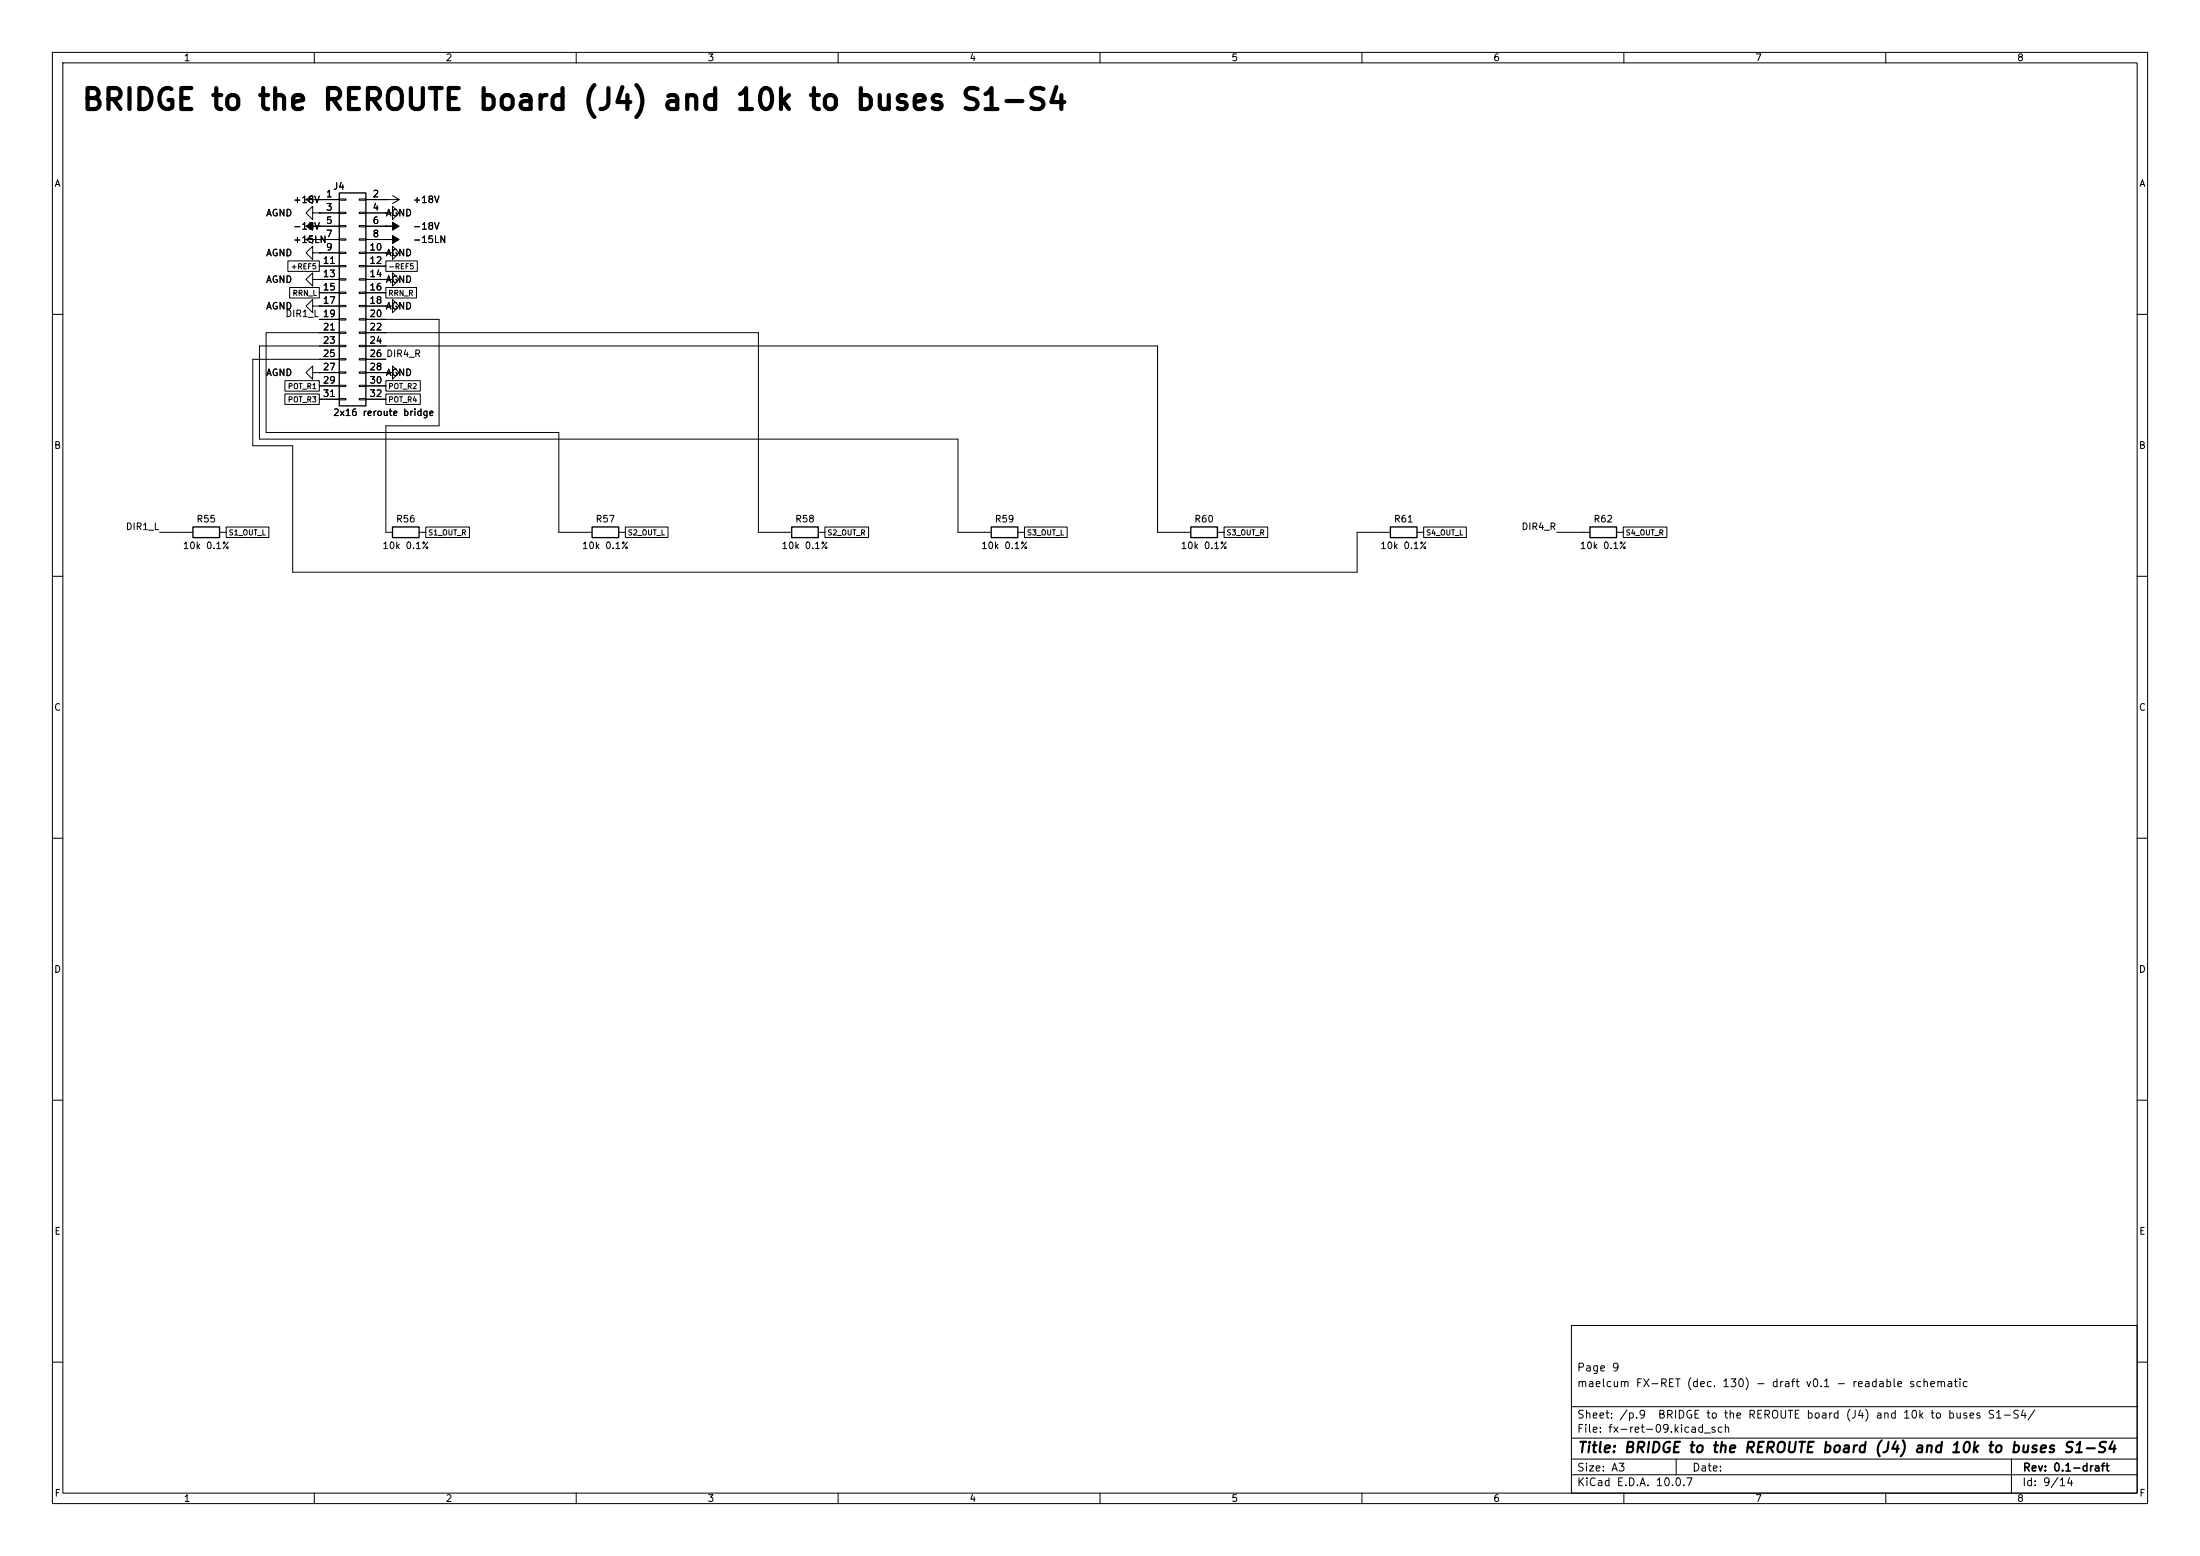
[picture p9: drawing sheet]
(kicad_sch
 (version 20260101)
 (generator "eeschema")
 (generator_version "10.0")
 (paper "A3")
 (title_block
  (title "BRIDGE to the REROUTE board (J4) and 10k to buses S1-S4")
  (rev "0.1-draft")
  (comment 1 "maelcum FX-RET (dec. 130) - draft v0.1 - readable schematic")
  (comment 2 "Page 9"))
 (lib_symbols
  (symbol
   "Connector_Generic:Conn_02x16_Odd_Even"
   (pin_names
    (offset 1.016) (hide yes)) (exclude_from_sim no) (in_bom yes) (on_board yes)
   (in_pos_files yes)
   (duplicate_pin_numbers_are_jumpers no)
   (property
    "Reference"
    "J" (at 1.27 20.32 0) (show_name no) (do_not_autoplace no) (effects (font (size 1.27 1.27))))
   (property
    "Value"
    "Conn_02x16_Odd_Even" (at 1.27 -22.86 0) (show_name no) (do_not_autoplace no) (effects (font (size 1.27 1.27))))
   (property
    "Footprint"
    "" (at 0 0 0) (show_name no) (do_not_autoplace no) (hide yes) (effects (font (size 1.27 1.27))))
   (property
    "Datasheet"
    "" (at 0 0 0) (show_name no) (do_not_autoplace no) (hide yes) (effects (font (size 1.27 1.27))))
   (property
    "Description"
    "Generic connector, double row, 02x16, odd/even pin numbering scheme (row 1 odd numbers, row 2 even numbers), script generated (kicad-library-utils/schlib/autogen/connector/)" (at 0 0 0) (show_name no) (do_not_autoplace no) (hide yes) (effects (font (size 1.27 1.27))))
   (property
    "ki_keywords"
    "connector" (at 0 0 0) (show_name no) (do_not_autoplace no) (hide yes) (effects (font (size 1.27 1.27))))
   (property
    "ki_fp_filters"
    "Connector*:*_2x??_*" (at 0 0 0) (show_name no) (do_not_autoplace no) (hide yes) (effects (font (size 1.27 1.27))))
   (symbol
    "Conn_02x16_Odd_Even_1_1"
    (rectangle (start -1.27 19.05) (end 3.81 -21.59) (stroke (width 0.254) (type default)) (fill (type background)))
    (rectangle (start -1.27 17.907) (end 0 17.653) (stroke (width 0.1524) (type default)) (fill (type none)))
    (rectangle (start -1.27 15.367) (end 0 15.113) (stroke (width 0.1524) (type default)) (fill (type none)))
    (rectangle (start -1.27 12.827) (end 0 12.573) (stroke (width 0.1524) (type default)) (fill (type none)))
    (rectangle (start -1.27 10.287) (end 0 10.033) (stroke (width 0.1524) (type default)) (fill (type none)))
    (rectangle (start -1.27 7.747) (end 0 7.493) (stroke (width 0.1524) (type default)) (fill (type none)))
    (rectangle (start -1.27 5.207) (end 0 4.953) (stroke (width 0.1524) (type default)) (fill (type none)))
    (rectangle (start -1.27 2.667) (end 0 2.413) (stroke (width 0.1524) (type default)) (fill (type none)))
    (rectangle (start -1.27 0.127) (end 0 -0.127) (stroke (width 0.1524) (type default)) (fill (type none)))
    (rectangle (start -1.27 -2.413) (end 0 -2.667) (stroke (width 0.1524) (type default)) (fill (type none)))
    (rectangle (start -1.27 -4.953) (end 0 -5.207) (stroke (width 0.1524) (type default)) (fill (type none)))
    (rectangle (start -1.27 -7.493) (end 0 -7.747) (stroke (width 0.1524) (type default)) (fill (type none)))
    (rectangle (start -1.27 -10.033) (end 0 -10.287) (stroke (width 0.1524) (type default)) (fill (type none)))
    (rectangle (start -1.27 -12.573) (end 0 -12.827) (stroke (width 0.1524) (type default)) (fill (type none)))
    (rectangle (start -1.27 -15.113) (end 0 -15.367) (stroke (width 0.1524) (type default)) (fill (type none)))
    (rectangle (start -1.27 -17.653) (end 0 -17.907) (stroke (width 0.1524) (type default)) (fill (type none)))
    (rectangle (start -1.27 -20.193) (end 0 -20.447) (stroke (width 0.1524) (type default)) (fill (type none)))
    (rectangle (start 3.81 17.907) (end 2.54 17.653) (stroke (width 0.1524) (type default)) (fill (type none)))
    (rectangle (start 3.81 15.367) (end 2.54 15.113) (stroke (width 0.1524) (type default)) (fill (type none)))
    (rectangle (start 3.81 12.827) (end 2.54 12.573) (stroke (width 0.1524) (type default)) (fill (type none)))
    (rectangle (start 3.81 10.287) (end 2.54 10.033) (stroke (width 0.1524) (type default)) (fill (type none)))
    (rectangle (start 3.81 7.747) (end 2.54 7.493) (stroke (width 0.1524) (type default)) (fill (type none)))
    (rectangle (start 3.81 5.207) (end 2.54 4.953) (stroke (width 0.1524) (type default)) (fill (type none)))
    (rectangle (start 3.81 2.667) (end 2.54 2.413) (stroke (width 0.1524) (type default)) (fill (type none)))
    (rectangle (start 3.81 0.127) (end 2.54 -0.127) (stroke (width 0.1524) (type default)) (fill (type none)))
    (rectangle (start 3.81 -2.413) (end 2.54 -2.667) (stroke (width 0.1524) (type default)) (fill (type none)))
    (rectangle (start 3.81 -4.953) (end 2.54 -5.207) (stroke (width 0.1524) (type default)) (fill (type none)))
    (rectangle (start 3.81 -7.493) (end 2.54 -7.747) (stroke (width 0.1524) (type default)) (fill (type none)))
    (rectangle (start 3.81 -10.033) (end 2.54 -10.287) (stroke (width 0.1524) (type default)) (fill (type none)))
    (rectangle (start 3.81 -12.573) (end 2.54 -12.827) (stroke (width 0.1524) (type default)) (fill (type none)))
    (rectangle (start 3.81 -15.113) (end 2.54 -15.367) (stroke (width 0.1524) (type default)) (fill (type none)))
    (rectangle (start 3.81 -17.653) (end 2.54 -17.907) (stroke (width 0.1524) (type default)) (fill (type none)))
    (rectangle (start 3.81 -20.193) (end 2.54 -20.447) (stroke (width 0.1524) (type default)) (fill (type none)))
    (pin
    passive
    line (at -5.08 17.78 0) (length 3.81) (name
    "Pin_1" (effects (font (size 1.27 1.27)))) (number
    "1" (effects (font (size 1.27 1.27)))))
    (pin
    passive
    line (at 7.62 17.78 180) (length 3.81) (name
    "Pin_2" (effects (font (size 1.27 1.27)))) (number
    "2" (effects (font (size 1.27 1.27)))))
    (pin
    passive
    line (at -5.08 15.24 0) (length 3.81) (name
    "Pin_3" (effects (font (size 1.27 1.27)))) (number
    "3" (effects (font (size 1.27 1.27)))))
    (pin
    passive
    line (at 7.62 15.24 180) (length 3.81) (name
    "Pin_4" (effects (font (size 1.27 1.27)))) (number
    "4" (effects (font (size 1.27 1.27)))))
    (pin
    passive
    line (at -5.08 12.7 0) (length 3.81) (name
    "Pin_5" (effects (font (size 1.27 1.27)))) (number
    "5" (effects (font (size 1.27 1.27)))))
    (pin
    passive
    line (at 7.62 12.7 180) (length 3.81) (name
    "Pin_6" (effects (font (size 1.27 1.27)))) (number
    "6" (effects (font (size 1.27 1.27)))))
    (pin
    passive
    line (at -5.08 10.16 0) (length 3.81) (name
    "Pin_7" (effects (font (size 1.27 1.27)))) (number
    "7" (effects (font (size 1.27 1.27)))))
    (pin
    passive
    line (at 7.62 10.16 180) (length 3.81) (name
    "Pin_8" (effects (font (size 1.27 1.27)))) (number
    "8" (effects (font (size 1.27 1.27)))))
    (pin
    passive
    line (at -5.08 7.62 0) (length 3.81) (name
    "Pin_9" (effects (font (size 1.27 1.27)))) (number
    "9" (effects (font (size 1.27 1.27)))))
    (pin
    passive
    line (at 7.62 7.62 180) (length 3.81) (name
    "Pin_10" (effects (font (size 1.27 1.27)))) (number
    "10" (effects (font (size 1.27 1.27)))))
    (pin
    passive
    line (at -5.08 5.08 0) (length 3.81) (name
    "Pin_11" (effects (font (size 1.27 1.27)))) (number
    "11" (effects (font (size 1.27 1.27)))))
    (pin
    passive
    line (at 7.62 5.08 180) (length 3.81) (name
    "Pin_12" (effects (font (size 1.27 1.27)))) (number
    "12" (effects (font (size 1.27 1.27)))))
    (pin
    passive
    line (at -5.08 2.54 0) (length 3.81) (name
    "Pin_13" (effects (font (size 1.27 1.27)))) (number
    "13" (effects (font (size 1.27 1.27)))))
    (pin
    passive
    line (at 7.62 2.54 180) (length 3.81) (name
    "Pin_14" (effects (font (size 1.27 1.27)))) (number
    "14" (effects (font (size 1.27 1.27)))))
    (pin
    passive
    line (at -5.08 0 0) (length 3.81) (name
    "Pin_15" (effects (font (size 1.27 1.27)))) (number
    "15" (effects (font (size 1.27 1.27)))))
    (pin
    passive
    line (at 7.62 0 180) (length 3.81) (name
    "Pin_16" (effects (font (size 1.27 1.27)))) (number
    "16" (effects (font (size 1.27 1.27)))))
    (pin
    passive
    line (at -5.08 -2.54 0) (length 3.81) (name
    "Pin_17" (effects (font (size 1.27 1.27)))) (number
    "17" (effects (font (size 1.27 1.27)))))
    (pin
    passive
    line (at 7.62 -2.54 180) (length 3.81) (name
    "Pin_18" (effects (font (size 1.27 1.27)))) (number
    "18" (effects (font (size 1.27 1.27)))))
    (pin
    passive
    line (at -5.08 -5.08 0) (length 3.81) (name
    "Pin_19" (effects (font (size 1.27 1.27)))) (number
    "19" (effects (font (size 1.27 1.27)))))
    (pin
    passive
    line (at 7.62 -5.08 180) (length 3.81) (name
    "Pin_20" (effects (font (size 1.27 1.27)))) (number
    "20" (effects (font (size 1.27 1.27)))))
    (pin
    passive
    line (at -5.08 -7.62 0) (length 3.81) (name
    "Pin_21" (effects (font (size 1.27 1.27)))) (number
    "21" (effects (font (size 1.27 1.27)))))
    (pin
    passive
    line (at 7.62 -7.62 180) (length 3.81) (name
    "Pin_22" (effects (font (size 1.27 1.27)))) (number
    "22" (effects (font (size 1.27 1.27)))))
    (pin
    passive
    line (at -5.08 -10.16 0) (length 3.81) (name
    "Pin_23" (effects (font (size 1.27 1.27)))) (number
    "23" (effects (font (size 1.27 1.27)))))
    (pin
    passive
    line (at 7.62 -10.16 180) (length 3.81) (name
    "Pin_24" (effects (font (size 1.27 1.27)))) (number
    "24" (effects (font (size 1.27 1.27)))))
    (pin
    passive
    line (at -5.08 -12.7 0) (length 3.81) (name
    "Pin_25" (effects (font (size 1.27 1.27)))) (number
    "25" (effects (font (size 1.27 1.27)))))
    (pin
    passive
    line (at 7.62 -12.7 180) (length 3.81) (name
    "Pin_26" (effects (font (size 1.27 1.27)))) (number
    "26" (effects (font (size 1.27 1.27)))))
    (pin
    passive
    line (at -5.08 -15.24 0) (length 3.81) (name
    "Pin_27" (effects (font (size 1.27 1.27)))) (number
    "27" (effects (font (size 1.27 1.27)))))
    (pin
    passive
    line (at 7.62 -15.24 180) (length 3.81) (name
    "Pin_28" (effects (font (size 1.27 1.27)))) (number
    "28" (effects (font (size 1.27 1.27)))))
    (pin
    passive
    line (at -5.08 -17.78 0) (length 3.81) (name
    "Pin_29" (effects (font (size 1.27 1.27)))) (number
    "29" (effects (font (size 1.27 1.27)))))
    (pin
    passive
    line (at 7.62 -17.78 180) (length 3.81) (name
    "Pin_30" (effects (font (size 1.27 1.27)))) (number
    "30" (effects (font (size 1.27 1.27)))))
    (pin
    passive
    line (at -5.08 -20.32 0) (length 3.81) (name
    "Pin_31" (effects (font (size 1.27 1.27)))) (number
    "31" (effects (font (size 1.27 1.27)))))
    (pin
    passive
    line (at 7.62 -20.32 180) (length 3.81) (name
    "Pin_32" (effects (font (size 1.27 1.27)))) (number
    "32" (effects (font (size 1.27 1.27))))))
   (embedded_fonts no))
  (symbol
   "power:+15V"
   (power global)
   (pin_numbers (hide yes))
   (pin_names
    (offset 0) (hide yes)) (exclude_from_sim no) (in_bom yes) (on_board yes)
   (in_pos_files yes)
   (duplicate_pin_numbers_are_jumpers no)
   (property
    "Reference"
    "#PWR" (at 0 -3.81 0) (show_name no) (do_not_autoplace no) (hide yes) (effects (font (size 1.27 1.27))))
   (property
    "Value"
    "+15V" (at 0 3.556 0) (show_name no) (do_not_autoplace no) (effects (font (size 1.27 1.27))))
   (property
    "Footprint"
    "" (at 0 0 0) (show_name no) (do_not_autoplace no) (hide yes) (effects (font (size 1.27 1.27))))
   (property
    "Datasheet"
    "" (at 0 0 0) (show_name no) (do_not_autoplace no) (hide yes) (effects (font (size 1.27 1.27))))
   (property
    "Description"
    "Power symbol creates a global label with name \"+15V\"" (at 0 0 0) (show_name no) (do_not_autoplace no) (hide yes) (effects (font (size 1.27 1.27))))
   (property
    "ki_keywords"
    "global power" (at 0 0 0) (show_name no) (do_not_autoplace no) (hide yes) (effects (font (size 1.27 1.27))))
   (symbol
    "+15V_0_1"
    (polyline (pts (xy -0.762 1.27) (xy 0 2.54)) (stroke (width 0) (type default)) (fill (type none)))
    (polyline (pts (xy 0 2.54) (xy 0.762 1.27)) (stroke (width 0) (type default)) (fill (type none)))
    (polyline (pts (xy 0 0) (xy 0 2.54)) (stroke (width 0) (type default)) (fill (type none))))
   (symbol
    "+15V_1_1"
    (pin
    power_in
    line (at 0 0 90) (length 0) (name
    "" (effects (font (size 1.27 1.27)))) (number
    "1" (effects (font (size 1.27 1.27))))))
   (embedded_fonts no))
  (symbol
   "power:GND"
   (power global)
   (pin_numbers (hide yes))
   (pin_names
    (offset 0) (hide yes)) (exclude_from_sim no) (in_bom yes) (on_board yes)
   (in_pos_files yes)
   (duplicate_pin_numbers_are_jumpers no)
   (property
    "Reference"
    "#PWR" (at 0 -6.35 0) (show_name no) (do_not_autoplace no) (hide yes) (effects (font (size 1.27 1.27))))
   (property
    "Value"
    "GND" (at 0 -3.81 0) (show_name no) (do_not_autoplace no) (effects (font (size 1.27 1.27))))
   (property
    "Footprint"
    "" (at 0 0 0) (show_name no) (do_not_autoplace no) (hide yes) (effects (font (size 1.27 1.27))))
   (property
    "Datasheet"
    "" (at 0 0 0) (show_name no) (do_not_autoplace no) (hide yes) (effects (font (size 1.27 1.27))))
   (property
    "Description"
    "Power symbol creates a global label with name \"GND\" , ground" (at 0 0 0) (show_name no) (do_not_autoplace no) (hide yes) (effects (font (size 1.27 1.27))))
   (property
    "ki_keywords"
    "global power" (at 0 0 0) (show_name no) (do_not_autoplace no) (hide yes) (effects (font (size 1.27 1.27))))
   (symbol
    "GND_0_1"
    (polyline (pts (xy 0 0) (xy 0 -1.27) (xy 1.27 -1.27) (xy 0 -2.54) (xy -1.27 -1.27) (xy 0 -1.27)) (stroke (width 0) (type default)) (fill (type none))))
   (symbol
    "GND_1_1"
    (pin
    power_in
    line (at 0 0 270) (length 0) (name
    "" (effects (font (size 1.27 1.27)))) (number
    "1" (effects (font (size 1.27 1.27))))))
   (embedded_fonts no))
  (symbol
   "power:-15V"
   (power global)
   (pin_numbers (hide yes))
   (pin_names
    (offset 0) (hide yes)) (exclude_from_sim no) (in_bom yes) (on_board yes)
   (in_pos_files yes)
   (duplicate_pin_numbers_are_jumpers no)
   (property
    "Reference"
    "#PWR" (at 0 -3.81 0) (show_name no) (do_not_autoplace no) (hide yes) (effects (font (size 1.27 1.27))))
   (property
    "Value"
    "-15V" (at 0 3.556 0) (show_name no) (do_not_autoplace no) (effects (font (size 1.27 1.27))))
   (property
    "Footprint"
    "" (at 0 0 0) (show_name no) (do_not_autoplace no) (hide yes) (effects (font (size 1.27 1.27))))
   (property
    "Datasheet"
    "" (at 0 0 0) (show_name no) (do_not_autoplace no) (hide yes) (effects (font (size 1.27 1.27))))
   (property
    "Description"
    "Power symbol creates a global label with name \"-15V\"" (at 0 0 0) (show_name no) (do_not_autoplace no) (hide yes) (effects (font (size 1.27 1.27))))
   (property
    "ki_keywords"
    "global power" (at 0 0 0) (show_name no) (do_not_autoplace no) (hide yes) (effects (font (size 1.27 1.27))))
   (symbol
    "-15V_0_0"
    (pin
    power_in
    line (at 0 0 90) (length 0) (name
    "" (effects (font (size 1.27 1.27)))) (number
    "1" (effects (font (size 1.27 1.27))))))
   (symbol
    "-15V_0_1"
    (polyline (pts (xy 0 0) (xy 0 1.27) (xy 0.762 1.27) (xy 0 2.54) (xy -0.762 1.27) (xy 0 1.27)) (stroke (width 0) (type default)) (fill (type outline))))
   (embedded_fonts no))
  (symbol
   "Device:R"
   (pin_numbers (hide yes))
   (pin_names
    (offset 0)) (exclude_from_sim no) (in_bom yes) (on_board yes)
   (in_pos_files yes)
   (duplicate_pin_numbers_are_jumpers no)
   (property
    "Reference"
    "R" (at 2.032 0 90) (show_name no) (do_not_autoplace no) (effects (font (size 1.27 1.27))))
   (property
    "Value"
    "R" (at 0 0 90) (show_name no) (do_not_autoplace no) (effects (font (size 1.27 1.27))))
   (property
    "Footprint"
    "" (at -1.778 0 90) (show_name no) (do_not_autoplace no) (hide yes) (effects (font (size 1.27 1.27))))
   (property
    "Datasheet"
    "" (at 0 0 0) (show_name no) (do_not_autoplace no) (hide yes) (effects (font (size 1.27 1.27))))
   (property
    "Description"
    "Resistor" (at 0 0 0) (show_name no) (do_not_autoplace no) (hide yes) (effects (font (size 1.27 1.27))))
   (property
    "ki_keywords"
    "R res resistor" (at 0 0 0) (show_name no) (do_not_autoplace no) (hide yes) (effects (font (size 1.27 1.27))))
   (property
    "ki_fp_filters"
    "R_*" (at 0 0 0) (show_name no) (do_not_autoplace no) (hide yes) (effects (font (size 1.27 1.27))))
   (symbol
    "R_0_1"
    (rectangle (start -1.016 -2.54) (end 1.016 2.54) (stroke (width 0.254) (type default)) (fill (type none))))
   (symbol
    "R_1_1"
    (pin
    passive
    line (at 0 3.81 270) (length 1.27) (name
    "" (effects (font (size 1.27 1.27)))) (number
    "1" (effects (font (size 1.27 1.27)))))
    (pin
    passive
    line (at 0 -3.81 90) (length 1.27) (name
    "" (effects (font (size 1.27 1.27)))) (number
    "2" (effects (font (size 1.27 1.27))))))
   (embedded_fonts no)))
 (text
  "BRIDGE to the REROUTE board (J4) and 10k to buses S1-S4"
  (exclude_from_sim no)
  (at 15.24 21.59 0)
  (effects (font (size 4 4)
    (bold yes)) (justify left bottom)))
 (symbol
  (lib_id "Connector_Generic:Conn_02x16_Odd_Even")
  (at 66.04 55.88 0)
  (unit 1)
  (body_style 1)
  (exclude_from_sim no)
  (in_bom yes)
  (on_board yes)
  (dnp no)
  (property
   "Reference"
   "J4" (at 63.5 35.56 0) (effects (font (size 1.27 1.27)) (justify left)))
  (property
   "Value"
   "2x16 reroute bridge" (at 63.5 78.74 0) (effects (font (size 1.27 1.27)) (justify left)))
  (property
   "Footprint"
   "Connector_PinHeader_2.54mm:PinHeader_2x16_P2.54mm_Vertical" (at 66.04 55.88 0) (effects (font (size 1.27 1.27)) (justify left) (hide yes)))
  (property
   "Datasheet"
   "" (at 66.04 55.88 0) (effects (font (size 1.27 1.27)) (justify left) (hide yes)))
  (property
   "Nota"
   "NOTA: cavo piatto 2x16 verso la scheda reroute (divisione PROVVISORIA, NOTE.md)" (at 66.04 55.88 0) (effects (font (size 1.27 1.27)) (justify left) (hide yes)))
  (pin
   "1")
  (pin
   "2")
  (pin
   "3")
  (pin
   "4")
  (pin
   "5")
  (pin
   "6")
  (pin
   "7")
  (pin
   "8")
  (pin
   "9")
  (pin
   "10")
  (pin
   "11")
  (pin
   "12")
  (pin
   "13")
  (pin
   "14")
  (pin
   "15")
  (pin
   "16")
  (pin
   "17")
  (pin
   "18")
  (pin
   "19")
  (pin
   "20")
  (pin
   "21")
  (pin
   "22")
  (pin
   "23")
  (pin
   "24")
  (pin
   "25")
  (pin
   "26")
  (pin
   "27")
  (pin
   "28")
  (pin
   "29")
  (pin
   "30")
  (pin
   "31")
  (pin
   "32")
  (instances (project
    "fx-ret" (path
    "/f463c9bb-a8ea-5f54-b3e6-133fbf1848db/bb5b7c65-7bb5-5e17-878c-32519b2b8446" (reference "J4") (unit 1)))))
 (symbol
  (lib_id "power:+15V")
  (at 60.96 38.1 90)
  (unit 1)
  (body_style 1)
  (exclude_from_sim no)
  (in_bom yes)
  (on_board yes)
  (dnp no)
  (property
   "Reference"
   "#PWR001" (at 60.96 38.1 0) (effects (font (size 1.27 1.27)) (justify left) (hide yes)))
  (property
   "Value"
   "+18V" (at 55.88 38.1 90) (effects (font (size 1.27 1.27)) (justify right)))
  (property
   "Footprint"
   "" (at 60.96 38.1 0) (effects (font (size 1.27 1.27)) (justify left) (hide yes)))
  (property
   "Datasheet"
   "" (at 60.96 38.1 0) (effects (font (size 1.27 1.27)) (justify left) (hide yes)))
  (pin
   "1")
  (instances (project
    "fx-ret" (path
    "/f463c9bb-a8ea-5f54-b3e6-133fbf1848db/bb5b7c65-7bb5-5e17-878c-32519b2b8446" (reference "#PWR001") (unit 1)))))
 (symbol
  (lib_id "power:GND")
  (at 60.96 40.64 270)
  (unit 1)
  (body_style 1)
  (exclude_from_sim no)
  (in_bom yes)
  (on_board yes)
  (dnp no)
  (property
   "Reference"
   "#PWR002" (at 60.96 40.64 0) (effects (font (size 1.27 1.27)) (justify left) (hide yes)))
  (property
   "Value"
   "AGND" (at 55.88 40.64 90) (effects (font (size 1.27 1.27)) (justify right)))
  (property
   "Footprint"
   "" (at 60.96 40.64 0) (effects (font (size 1.27 1.27)) (justify left) (hide yes)))
  (property
   "Datasheet"
   "" (at 60.96 40.64 0) (effects (font (size 1.27 1.27)) (justify left) (hide yes)))
  (pin
   "1")
  (instances (project
    "fx-ret" (path
    "/f463c9bb-a8ea-5f54-b3e6-133fbf1848db/bb5b7c65-7bb5-5e17-878c-32519b2b8446" (reference "#PWR002") (unit 1)))))
 (symbol
  (lib_id "power:-15V")
  (at 60.96 43.18 90)
  (unit 1)
  (body_style 1)
  (exclude_from_sim no)
  (in_bom yes)
  (on_board yes)
  (dnp no)
  (property
   "Reference"
   "#PWR003" (at 60.96 43.18 0) (effects (font (size 1.27 1.27)) (justify left) (hide yes)))
  (property
   "Value"
   "-18V" (at 55.88 43.18 90) (effects (font (size 1.27 1.27)) (justify right)))
  (property
   "Footprint"
   "" (at 60.96 43.18 0) (effects (font (size 1.27 1.27)) (justify left) (hide yes)))
  (property
   "Datasheet"
   "" (at 60.96 43.18 0) (effects (font (size 1.27 1.27)) (justify left) (hide yes)))
  (pin
   "1")
  (instances (project
    "fx-ret" (path
    "/f463c9bb-a8ea-5f54-b3e6-133fbf1848db/bb5b7c65-7bb5-5e17-878c-32519b2b8446" (reference "#PWR003") (unit 1)))))
 (symbol
  (lib_id "power:+15V")
  (at 60.96 45.72 90)
  (unit 1)
  (body_style 1)
  (exclude_from_sim no)
  (in_bom yes)
  (on_board yes)
  (dnp no)
  (property
   "Reference"
   "#PWR004" (at 60.96 45.72 0) (effects (font (size 1.27 1.27)) (justify left) (hide yes)))
  (property
   "Value"
   "+15LN" (at 55.88 45.72 90) (effects (font (size 1.27 1.27)) (justify right)))
  (property
   "Footprint"
   "" (at 60.96 45.72 0) (effects (font (size 1.27 1.27)) (justify left) (hide yes)))
  (property
   "Datasheet"
   "" (at 60.96 45.72 0) (effects (font (size 1.27 1.27)) (justify left) (hide yes)))
  (pin
   "1")
  (instances (project
    "fx-ret" (path
    "/f463c9bb-a8ea-5f54-b3e6-133fbf1848db/bb5b7c65-7bb5-5e17-878c-32519b2b8446" (reference "#PWR004") (unit 1)))))
 (symbol
  (lib_id "power:GND")
  (at 60.96 48.26 270)
  (unit 1)
  (body_style 1)
  (exclude_from_sim no)
  (in_bom yes)
  (on_board yes)
  (dnp no)
  (property
   "Reference"
   "#PWR005" (at 60.96 48.26 0) (effects (font (size 1.27 1.27)) (justify left) (hide yes)))
  (property
   "Value"
   "AGND" (at 55.88 48.26 90) (effects (font (size 1.27 1.27)) (justify right)))
  (property
   "Footprint"
   "" (at 60.96 48.26 0) (effects (font (size 1.27 1.27)) (justify left) (hide yes)))
  (property
   "Datasheet"
   "" (at 60.96 48.26 0) (effects (font (size 1.27 1.27)) (justify left) (hide yes)))
  (pin
   "1")
  (instances (project
    "fx-ret" (path
    "/f463c9bb-a8ea-5f54-b3e6-133fbf1848db/bb5b7c65-7bb5-5e17-878c-32519b2b8446" (reference "#PWR005") (unit 1)))))
 (symbol
  (lib_id "power:GND")
  (at 60.96 53.34 270)
  (unit 1)
  (body_style 1)
  (exclude_from_sim no)
  (in_bom yes)
  (on_board yes)
  (dnp no)
  (property
   "Reference"
   "#PWR006" (at 60.96 53.34 0) (effects (font (size 1.27 1.27)) (justify left) (hide yes)))
  (property
   "Value"
   "AGND" (at 55.88 53.34 90) (effects (font (size 1.27 1.27)) (justify right)))
  (property
   "Footprint"
   "" (at 60.96 53.34 0) (effects (font (size 1.27 1.27)) (justify left) (hide yes)))
  (property
   "Datasheet"
   "" (at 60.96 53.34 0) (effects (font (size 1.27 1.27)) (justify left) (hide yes)))
  (pin
   "1")
  (instances (project
    "fx-ret" (path
    "/f463c9bb-a8ea-5f54-b3e6-133fbf1848db/bb5b7c65-7bb5-5e17-878c-32519b2b8446" (reference "#PWR006") (unit 1)))))
 (symbol
  (lib_id "power:GND")
  (at 60.96 58.42 270)
  (unit 1)
  (body_style 1)
  (exclude_from_sim no)
  (in_bom yes)
  (on_board yes)
  (dnp no)
  (property
   "Reference"
   "#PWR007" (at 60.96 58.42 0) (effects (font (size 1.27 1.27)) (justify left) (hide yes)))
  (property
   "Value"
   "AGND" (at 55.88 58.42 90) (effects (font (size 1.27 1.27)) (justify right)))
  (property
   "Footprint"
   "" (at 60.96 58.42 0) (effects (font (size 1.27 1.27)) (justify left) (hide yes)))
  (property
   "Datasheet"
   "" (at 60.96 58.42 0) (effects (font (size 1.27 1.27)) (justify left) (hide yes)))
  (pin
   "1")
  (instances (project
    "fx-ret" (path
    "/f463c9bb-a8ea-5f54-b3e6-133fbf1848db/bb5b7c65-7bb5-5e17-878c-32519b2b8446" (reference "#PWR007") (unit 1)))))
 (symbol
  (lib_id "power:GND")
  (at 60.96 71.12 270)
  (unit 1)
  (body_style 1)
  (exclude_from_sim no)
  (in_bom yes)
  (on_board yes)
  (dnp no)
  (property
   "Reference"
   "#PWR008" (at 60.96 71.12 0) (effects (font (size 1.27 1.27)) (justify left) (hide yes)))
  (property
   "Value"
   "AGND" (at 55.88 71.12 90) (effects (font (size 1.27 1.27)) (justify right)))
  (property
   "Footprint"
   "" (at 60.96 71.12 0) (effects (font (size 1.27 1.27)) (justify left) (hide yes)))
  (property
   "Datasheet"
   "" (at 60.96 71.12 0) (effects (font (size 1.27 1.27)) (justify left) (hide yes)))
  (pin
   "1")
  (instances (project
    "fx-ret" (path
    "/f463c9bb-a8ea-5f54-b3e6-133fbf1848db/bb5b7c65-7bb5-5e17-878c-32519b2b8446" (reference "#PWR008") (unit 1)))))
 (symbol
  (lib_id "power:+15V")
  (at 73.66 38.1 270)
  (unit 1)
  (body_style 1)
  (exclude_from_sim no)
  (in_bom yes)
  (on_board yes)
  (dnp no)
  (property
   "Reference"
   "#PWR009" (at 73.66 38.1 0) (effects (font (size 1.27 1.27)) (justify left) (hide yes)))
  (property
   "Value"
   "+18V" (at 78.74 38.1 90) (effects (font (size 1.27 1.27)) (justify left)))
  (property
   "Footprint"
   "" (at 73.66 38.1 0) (effects (font (size 1.27 1.27)) (justify left) (hide yes)))
  (property
   "Datasheet"
   "" (at 73.66 38.1 0) (effects (font (size 1.27 1.27)) (justify left) (hide yes)))
  (pin
   "1")
  (instances (project
    "fx-ret" (path
    "/f463c9bb-a8ea-5f54-b3e6-133fbf1848db/bb5b7c65-7bb5-5e17-878c-32519b2b8446" (reference "#PWR009") (unit 1)))))
 (symbol
  (lib_id "power:GND")
  (at 73.66 40.64 90)
  (unit 1)
  (body_style 1)
  (exclude_from_sim no)
  (in_bom yes)
  (on_board yes)
  (dnp no)
  (property
   "Reference"
   "#PWR010" (at 73.66 40.64 0) (effects (font (size 1.27 1.27)) (justify left) (hide yes)))
  (property
   "Value"
   "AGND" (at 78.74 40.64 90) (effects (font (size 1.27 1.27)) (justify left)))
  (property
   "Footprint"
   "" (at 73.66 40.64 0) (effects (font (size 1.27 1.27)) (justify left) (hide yes)))
  (property
   "Datasheet"
   "" (at 73.66 40.64 0) (effects (font (size 1.27 1.27)) (justify left) (hide yes)))
  (pin
   "1")
  (instances (project
    "fx-ret" (path
    "/f463c9bb-a8ea-5f54-b3e6-133fbf1848db/bb5b7c65-7bb5-5e17-878c-32519b2b8446" (reference "#PWR010") (unit 1)))))
 (symbol
  (lib_id "power:-15V")
  (at 73.66 43.18 270)
  (unit 1)
  (body_style 1)
  (exclude_from_sim no)
  (in_bom yes)
  (on_board yes)
  (dnp no)
  (property
   "Reference"
   "#PWR011" (at 73.66 43.18 0) (effects (font (size 1.27 1.27)) (justify left) (hide yes)))
  (property
   "Value"
   "-18V" (at 78.74 43.18 90) (effects (font (size 1.27 1.27)) (justify left)))
  (property
   "Footprint"
   "" (at 73.66 43.18 0) (effects (font (size 1.27 1.27)) (justify left) (hide yes)))
  (property
   "Datasheet"
   "" (at 73.66 43.18 0) (effects (font (size 1.27 1.27)) (justify left) (hide yes)))
  (pin
   "1")
  (instances (project
    "fx-ret" (path
    "/f463c9bb-a8ea-5f54-b3e6-133fbf1848db/bb5b7c65-7bb5-5e17-878c-32519b2b8446" (reference "#PWR011") (unit 1)))))
 (symbol
  (lib_id "power:-15V")
  (at 73.66 45.72 270)
  (unit 1)
  (body_style 1)
  (exclude_from_sim no)
  (in_bom yes)
  (on_board yes)
  (dnp no)
  (property
   "Reference"
   "#PWR012" (at 73.66 45.72 0) (effects (font (size 1.27 1.27)) (justify left) (hide yes)))
  (property
   "Value"
   "-15LN" (at 78.74 45.72 90) (effects (font (size 1.27 1.27)) (justify left)))
  (property
   "Footprint"
   "" (at 73.66 45.72 0) (effects (font (size 1.27 1.27)) (justify left) (hide yes)))
  (property
   "Datasheet"
   "" (at 73.66 45.72 0) (effects (font (size 1.27 1.27)) (justify left) (hide yes)))
  (pin
   "1")
  (instances (project
    "fx-ret" (path
    "/f463c9bb-a8ea-5f54-b3e6-133fbf1848db/bb5b7c65-7bb5-5e17-878c-32519b2b8446" (reference "#PWR012") (unit 1)))))
 (symbol
  (lib_id "power:GND")
  (at 73.66 48.26 90)
  (unit 1)
  (body_style 1)
  (exclude_from_sim no)
  (in_bom yes)
  (on_board yes)
  (dnp no)
  (property
   "Reference"
   "#PWR013" (at 73.66 48.26 0) (effects (font (size 1.27 1.27)) (justify left) (hide yes)))
  (property
   "Value"
   "AGND" (at 78.74 48.26 90) (effects (font (size 1.27 1.27)) (justify left)))
  (property
   "Footprint"
   "" (at 73.66 48.26 0) (effects (font (size 1.27 1.27)) (justify left) (hide yes)))
  (property
   "Datasheet"
   "" (at 73.66 48.26 0) (effects (font (size 1.27 1.27)) (justify left) (hide yes)))
  (pin
   "1")
  (instances (project
    "fx-ret" (path
    "/f463c9bb-a8ea-5f54-b3e6-133fbf1848db/bb5b7c65-7bb5-5e17-878c-32519b2b8446" (reference "#PWR013") (unit 1)))))
 (symbol
  (lib_id "power:GND")
  (at 73.66 53.34 90)
  (unit 1)
  (body_style 1)
  (exclude_from_sim no)
  (in_bom yes)
  (on_board yes)
  (dnp no)
  (property
   "Reference"
   "#PWR014" (at 73.66 53.34 0) (effects (font (size 1.27 1.27)) (justify left) (hide yes)))
  (property
   "Value"
   "AGND" (at 78.74 53.34 90) (effects (font (size 1.27 1.27)) (justify left)))
  (property
   "Footprint"
   "" (at 73.66 53.34 0) (effects (font (size 1.27 1.27)) (justify left) (hide yes)))
  (property
   "Datasheet"
   "" (at 73.66 53.34 0) (effects (font (size 1.27 1.27)) (justify left) (hide yes)))
  (pin
   "1")
  (instances (project
    "fx-ret" (path
    "/f463c9bb-a8ea-5f54-b3e6-133fbf1848db/bb5b7c65-7bb5-5e17-878c-32519b2b8446" (reference "#PWR014") (unit 1)))))
 (symbol
  (lib_id "power:GND")
  (at 73.66 58.42 90)
  (unit 1)
  (body_style 1)
  (exclude_from_sim no)
  (in_bom yes)
  (on_board yes)
  (dnp no)
  (property
   "Reference"
   "#PWR015" (at 73.66 58.42 0) (effects (font (size 1.27 1.27)) (justify left) (hide yes)))
  (property
   "Value"
   "AGND" (at 78.74 58.42 90) (effects (font (size 1.27 1.27)) (justify left)))
  (property
   "Footprint"
   "" (at 73.66 58.42 0) (effects (font (size 1.27 1.27)) (justify left) (hide yes)))
  (property
   "Datasheet"
   "" (at 73.66 58.42 0) (effects (font (size 1.27 1.27)) (justify left) (hide yes)))
  (pin
   "1")
  (instances (project
    "fx-ret" (path
    "/f463c9bb-a8ea-5f54-b3e6-133fbf1848db/bb5b7c65-7bb5-5e17-878c-32519b2b8446" (reference "#PWR015") (unit 1)))))
 (symbol
  (lib_id "power:GND")
  (at 73.66 71.12 90)
  (unit 1)
  (body_style 1)
  (exclude_from_sim no)
  (in_bom yes)
  (on_board yes)
  (dnp no)
  (property
   "Reference"
   "#PWR016" (at 73.66 71.12 0) (effects (font (size 1.27 1.27)) (justify left) (hide yes)))
  (property
   "Value"
   "AGND" (at 78.74 71.12 90) (effects (font (size 1.27 1.27)) (justify left)))
  (property
   "Footprint"
   "" (at 73.66 71.12 0) (effects (font (size 1.27 1.27)) (justify left) (hide yes)))
  (property
   "Datasheet"
   "" (at 73.66 71.12 0) (effects (font (size 1.27 1.27)) (justify left) (hide yes)))
  (pin
   "1")
  (instances (project
    "fx-ret" (path
    "/f463c9bb-a8ea-5f54-b3e6-133fbf1848db/bb5b7c65-7bb5-5e17-878c-32519b2b8446" (reference "#PWR016") (unit 1)))))
 (symbol
  (lib_id "Device:R")
  (at 39.37 101.6 90)
  (unit 1)
  (body_style 1)
  (exclude_from_sim no)
  (in_bom yes)
  (on_board yes)
  (dnp no)
  (property
   "Reference"
   "R55" (at 39.37 99.06 90) (effects (font (size 1.27 1.27))))
  (property
   "Value"
   "10k 0.1%" (at 39.37 104.14 90) (effects (font (size 1.27 1.27))))
  (property
   "Footprint"
   "Resistor_SMD:R_0805_2012Metric" (at 39.37 101.6 0) (effects (font (size 1.27 1.27)) (justify left) (hide yes)))
  (property
   "Datasheet"
   "" (at 39.37 101.6 0) (effects (font (size 1.27 1.27)) (justify left) (hide yes)))
  (property
   "Nota"
   "R lato sorgente sul net del bus (driver d'iniezione sulla scheda reroute)" (at 39.37 101.6 0) (effects (font (size 1.27 1.27)) (justify left) (hide yes)))
  (pin
   "1")
  (pin
   "2")
  (instances (project
    "fx-ret" (path
    "/f463c9bb-a8ea-5f54-b3e6-133fbf1848db/bb5b7c65-7bb5-5e17-878c-32519b2b8446" (reference "R55") (unit 1)))))
 (wire
  (pts (xy 30.48 101.6) (xy 35.56 101.6))
  (stroke (width 0) (type default)))
 (symbol
  (lib_id "Device:R")
  (at 77.47 101.6 90)
  (unit 1)
  (body_style 1)
  (exclude_from_sim no)
  (in_bom yes)
  (on_board yes)
  (dnp no)
  (property
   "Reference"
   "R56" (at 77.47 99.06 90) (effects (font (size 1.27 1.27))))
  (property
   "Value"
   "10k 0.1%" (at 77.47 104.14 90) (effects (font (size 1.27 1.27))))
  (property
   "Footprint"
   "Resistor_SMD:R_0805_2012Metric" (at 77.47 101.6 0) (effects (font (size 1.27 1.27)) (justify left) (hide yes)))
  (property
   "Datasheet"
   "" (at 77.47 101.6 0) (effects (font (size 1.27 1.27)) (justify left) (hide yes)))
  (property
   "Nota"
   "R lato sorgente sul net del bus (driver d'iniezione sulla scheda reroute)" (at 77.47 101.6 0) (effects (font (size 1.27 1.27)) (justify left) (hide yes)))
  (pin
   "1")
  (pin
   "2")
  (instances (project
    "fx-ret" (path
    "/f463c9bb-a8ea-5f54-b3e6-133fbf1848db/bb5b7c65-7bb5-5e17-878c-32519b2b8446" (reference "R56") (unit 1)))))
 (symbol
  (lib_id "Device:R")
  (at 115.57 101.6 90)
  (unit 1)
  (body_style 1)
  (exclude_from_sim no)
  (in_bom yes)
  (on_board yes)
  (dnp no)
  (property
   "Reference"
   "R57" (at 115.57 99.06 90) (effects (font (size 1.27 1.27))))
  (property
   "Value"
   "10k 0.1%" (at 115.57 104.14 90) (effects (font (size 1.27 1.27))))
  (property
   "Footprint"
   "Resistor_SMD:R_0805_2012Metric" (at 115.57 101.6 0) (effects (font (size 1.27 1.27)) (justify left) (hide yes)))
  (property
   "Datasheet"
   "" (at 115.57 101.6 0) (effects (font (size 1.27 1.27)) (justify left) (hide yes)))
  (property
   "Nota"
   "R lato sorgente sul net del bus (driver d'iniezione sulla scheda reroute)" (at 115.57 101.6 0) (effects (font (size 1.27 1.27)) (justify left) (hide yes)))
  (pin
   "1")
  (pin
   "2")
  (instances (project
    "fx-ret" (path
    "/f463c9bb-a8ea-5f54-b3e6-133fbf1848db/bb5b7c65-7bb5-5e17-878c-32519b2b8446" (reference "R57") (unit 1)))))
 (wire
  (pts (xy 106.68 101.6) (xy 111.76 101.6))
  (stroke (width 0) (type default)))
 (symbol
  (lib_id "Device:R")
  (at 153.67 101.6 90)
  (unit 1)
  (body_style 1)
  (exclude_from_sim no)
  (in_bom yes)
  (on_board yes)
  (dnp no)
  (property
   "Reference"
   "R58" (at 153.67 99.06 90) (effects (font (size 1.27 1.27))))
  (property
   "Value"
   "10k 0.1%" (at 153.67 104.14 90) (effects (font (size 1.27 1.27))))
  (property
   "Footprint"
   "Resistor_SMD:R_0805_2012Metric" (at 153.67 101.6 0) (effects (font (size 1.27 1.27)) (justify left) (hide yes)))
  (property
   "Datasheet"
   "" (at 153.67 101.6 0) (effects (font (size 1.27 1.27)) (justify left) (hide yes)))
  (property
   "Nota"
   "R lato sorgente sul net del bus (driver d'iniezione sulla scheda reroute)" (at 153.67 101.6 0) (effects (font (size 1.27 1.27)) (justify left) (hide yes)))
  (pin
   "1")
  (pin
   "2")
  (instances (project
    "fx-ret" (path
    "/f463c9bb-a8ea-5f54-b3e6-133fbf1848db/bb5b7c65-7bb5-5e17-878c-32519b2b8446" (reference "R58") (unit 1)))))
 (wire
  (pts (xy 144.78 101.6) (xy 149.86 101.6))
  (stroke (width 0) (type default)))
 (symbol
  (lib_id "Device:R")
  (at 191.77 101.6 90)
  (unit 1)
  (body_style 1)
  (exclude_from_sim no)
  (in_bom yes)
  (on_board yes)
  (dnp no)
  (property
   "Reference"
   "R59" (at 191.77 99.06 90) (effects (font (size 1.27 1.27))))
  (property
   "Value"
   "10k 0.1%" (at 191.77 104.14 90) (effects (font (size 1.27 1.27))))
  (property
   "Footprint"
   "Resistor_SMD:R_0805_2012Metric" (at 191.77 101.6 0) (effects (font (size 1.27 1.27)) (justify left) (hide yes)))
  (property
   "Datasheet"
   "" (at 191.77 101.6 0) (effects (font (size 1.27 1.27)) (justify left) (hide yes)))
  (property
   "Nota"
   "R lato sorgente sul net del bus (driver d'iniezione sulla scheda reroute)" (at 191.77 101.6 0) (effects (font (size 1.27 1.27)) (justify left) (hide yes)))
  (pin
   "1")
  (pin
   "2")
  (instances (project
    "fx-ret" (path
    "/f463c9bb-a8ea-5f54-b3e6-133fbf1848db/bb5b7c65-7bb5-5e17-878c-32519b2b8446" (reference "R59") (unit 1)))))
 (wire
  (pts (xy 182.88 101.6) (xy 187.96 101.6))
  (stroke (width 0) (type default)))
 (symbol
  (lib_id "Device:R")
  (at 229.87 101.6 90)
  (unit 1)
  (body_style 1)
  (exclude_from_sim no)
  (in_bom yes)
  (on_board yes)
  (dnp no)
  (property
   "Reference"
   "R60" (at 229.87 99.06 90) (effects (font (size 1.27 1.27))))
  (property
   "Value"
   "10k 0.1%" (at 229.87 104.14 90) (effects (font (size 1.27 1.27))))
  (property
   "Footprint"
   "Resistor_SMD:R_0805_2012Metric" (at 229.87 101.6 0) (effects (font (size 1.27 1.27)) (justify left) (hide yes)))
  (property
   "Datasheet"
   "" (at 229.87 101.6 0) (effects (font (size 1.27 1.27)) (justify left) (hide yes)))
  (property
   "Nota"
   "R lato sorgente sul net del bus (driver d'iniezione sulla scheda reroute)" (at 229.87 101.6 0) (effects (font (size 1.27 1.27)) (justify left) (hide yes)))
  (pin
   "1")
  (pin
   "2")
  (instances (project
    "fx-ret" (path
    "/f463c9bb-a8ea-5f54-b3e6-133fbf1848db/bb5b7c65-7bb5-5e17-878c-32519b2b8446" (reference "R60") (unit 1)))))
 (wire
  (pts (xy 220.98 101.6) (xy 226.06 101.6))
  (stroke (width 0) (type default)))
 (symbol
  (lib_id "Device:R")
  (at 267.97 101.6 90)
  (unit 1)
  (body_style 1)
  (exclude_from_sim no)
  (in_bom yes)
  (on_board yes)
  (dnp no)
  (property
   "Reference"
   "R61" (at 267.97 99.06 90) (effects (font (size 1.27 1.27))))
  (property
   "Value"
   "10k 0.1%" (at 267.97 104.14 90) (effects (font (size 1.27 1.27))))
  (property
   "Footprint"
   "Resistor_SMD:R_0805_2012Metric" (at 267.97 101.6 0) (effects (font (size 1.27 1.27)) (justify left) (hide yes)))
  (property
   "Datasheet"
   "" (at 267.97 101.6 0) (effects (font (size 1.27 1.27)) (justify left) (hide yes)))
  (property
   "Nota"
   "R lato sorgente sul net del bus (driver d'iniezione sulla scheda reroute)" (at 267.97 101.6 0) (effects (font (size 1.27 1.27)) (justify left) (hide yes)))
  (pin
   "1")
  (pin
   "2")
  (instances (project
    "fx-ret" (path
    "/f463c9bb-a8ea-5f54-b3e6-133fbf1848db/bb5b7c65-7bb5-5e17-878c-32519b2b8446" (reference "R61") (unit 1)))))
 (wire
  (pts (xy 259.08 101.6) (xy 264.16 101.6))
  (stroke (width 0) (type default)))
 (symbol
  (lib_id "Device:R")
  (at 306.07 101.6 90)
  (unit 1)
  (body_style 1)
  (exclude_from_sim no)
  (in_bom yes)
  (on_board yes)
  (dnp no)
  (property
   "Reference"
   "R62" (at 306.07 99.06 90) (effects (font (size 1.27 1.27))))
  (property
   "Value"
   "10k 0.1%" (at 306.07 104.14 90) (effects (font (size 1.27 1.27))))
  (property
   "Footprint"
   "Resistor_SMD:R_0805_2012Metric" (at 306.07 101.6 0) (effects (font (size 1.27 1.27)) (justify left) (hide yes)))
  (property
   "Datasheet"
   "" (at 306.07 101.6 0) (effects (font (size 1.27 1.27)) (justify left) (hide yes)))
  (property
   "Nota"
   "R lato sorgente sul net del bus (driver d'iniezione sulla scheda reroute)" (at 306.07 101.6 0) (effects (font (size 1.27 1.27)) (justify left) (hide yes)))
  (pin
   "1")
  (pin
   "2")
  (instances (project
    "fx-ret" (path
    "/f463c9bb-a8ea-5f54-b3e6-133fbf1848db/bb5b7c65-7bb5-5e17-878c-32519b2b8446" (reference "R62") (unit 1)))))
 (wire
  (pts (xy 297.18 101.6) (xy 302.26 101.6))
  (stroke (width 0) (type default)))
 (wire
  (pts (xy 73.66 101.6) (xy 73.66 81.28))
  (stroke (width 0) (type default)))
 (wire
  (pts (xy 73.66 81.28) (xy 83.82 81.28))
  (stroke (width 0) (type default)))
 (wire
  (pts (xy 83.82 81.28) (xy 83.82 60.96))
  (stroke (width 0) (type default)))
 (wire
  (pts (xy 83.82 60.96) (xy 73.66 60.96))
  (stroke (width 0) (type default)))
 (wire
  (pts (xy 106.68 101.6) (xy 106.68 82.55))
  (stroke (width 0) (type default)))
 (wire
  (pts (xy 106.68 82.55) (xy 50.8 82.55))
  (stroke (width 0) (type default)))
 (wire
  (pts (xy 50.8 82.55) (xy 50.8 63.5))
  (stroke (width 0) (type default)))
 (wire
  (pts (xy 50.8 63.5) (xy 60.96 63.5))
  (stroke (width 0) (type default)))
 (wire
  (pts (xy 144.78 101.6) (xy 144.78 63.5))
  (stroke (width 0) (type default)))
 (wire
  (pts (xy 144.78 63.5) (xy 73.66 63.5))
  (stroke (width 0) (type default)))
 (wire
  (pts (xy 182.88 101.6) (xy 182.88 83.82))
  (stroke (width 0) (type default)))
 (wire
  (pts (xy 182.88 83.82) (xy 49.53 83.82))
  (stroke (width 0) (type default)))
 (wire
  (pts (xy 49.53 83.82) (xy 49.53 66.04))
  (stroke (width 0) (type default)))
 (wire
  (pts (xy 49.53 66.04) (xy 60.96 66.04))
  (stroke (width 0) (type default)))
 (wire
  (pts (xy 220.98 101.6) (xy 220.98 66.04))
  (stroke (width 0) (type default)))
 (wire
  (pts (xy 220.98 66.04) (xy 73.66 66.04))
  (stroke (width 0) (type default)))
 (wire
  (pts (xy 259.08 101.6) (xy 259.08 109.22))
  (stroke (width 0) (type default)))
 (wire
  (pts (xy 259.08 109.22) (xy 55.88 109.22))
  (stroke (width 0) (type default)))
 (wire
  (pts (xy 55.88 109.22) (xy 55.88 85.09))
  (stroke (width 0) (type default)))
 (wire
  (pts (xy 55.88 85.09) (xy 48.26 85.09))
  (stroke (width 0) (type default)))
 (wire
  (pts (xy 48.26 85.09) (xy 48.26 68.58))
  (stroke (width 0) (type default)))
 (wire
  (pts (xy 48.26 68.58) (xy 60.96 68.58))
  (stroke (width 0) (type default)))
 (global_label
  "+REF5"
  (shape passive)
  (at 60.96 50.8 180)
  (fields_autoplaced yes)
  (effects (font (size 1 1)) (justify right)))
 (global_label
  "RRN_L"
  (shape passive)
  (at 60.96 55.88 180)
  (fields_autoplaced yes)
  (effects (font (size 1 1)) (justify right)))
 (label
  "DIR1_L"
  (at 30.48 101.6 180)
  (fields_autoplaced yes)
  (effects (font (size 1.27 1.27)) (justify right bottom)))
 (label
  "DIR1_L"
  (at 60.96 60.96 180)
  (fields_autoplaced yes)
  (effects (font (size 1.27 1.27)) (justify right bottom)))
 (global_label
  "POT_R1"
  (shape passive)
  (at 60.96 73.66 180)
  (fields_autoplaced yes)
  (effects (font (size 1 1)) (justify right)))
 (global_label
  "POT_R3"
  (shape passive)
  (at 60.96 76.2 180)
  (fields_autoplaced yes)
  (effects (font (size 1 1)) (justify right)))
 (global_label
  "-REF5"
  (shape passive)
  (at 73.66 50.8 0)
  (fields_autoplaced yes)
  (effects (font (size 1 1)) (justify left)))
 (global_label
  "RRN_R"
  (shape passive)
  (at 73.66 55.88 0)
  (fields_autoplaced yes)
  (effects (font (size 1 1)) (justify left)))
 (label
  "DIR4_R"
  (at 297.18 101.6 180)
  (fields_autoplaced yes)
  (effects (font (size 1.27 1.27)) (justify right bottom)))
 (label
  "DIR4_R"
  (at 73.66 68.58 0)
  (fields_autoplaced yes)
  (effects (font (size 1.27 1.27)) (justify left bottom)))
 (global_label
  "POT_R2"
  (shape passive)
  (at 73.66 73.66 0)
  (fields_autoplaced yes)
  (effects (font (size 1 1)) (justify left)))
 (global_label
  "POT_R4"
  (shape passive)
  (at 73.66 76.2 0)
  (fields_autoplaced yes)
  (effects (font (size 1 1)) (justify left)))
 (global_label
  "S1_OUT_L"
  (shape passive)
  (at 43.18 101.6 0)
  (fields_autoplaced yes)
  (effects (font (size 1 1)) (justify left)))
 (global_label
  "S1_OUT_R"
  (shape passive)
  (at 81.28 101.6 0)
  (fields_autoplaced yes)
  (effects (font (size 1 1)) (justify left)))
 (global_label
  "S2_OUT_L"
  (shape passive)
  (at 119.38 101.6 0)
  (fields_autoplaced yes)
  (effects (font (size 1 1)) (justify left)))
 (global_label
  "S2_OUT_R"
  (shape passive)
  (at 157.48 101.6 0)
  (fields_autoplaced yes)
  (effects (font (size 1 1)) (justify left)))
 (global_label
  "S3_OUT_L"
  (shape passive)
  (at 195.58 101.6 0)
  (fields_autoplaced yes)
  (effects (font (size 1 1)) (justify left)))
 (global_label
  "S3_OUT_R"
  (shape passive)
  (at 233.68 101.6 0)
  (fields_autoplaced yes)
  (effects (font (size 1 1)) (justify left)))
 (global_label
  "S4_OUT_L"
  (shape passive)
  (at 271.78 101.6 0)
  (fields_autoplaced yes)
  (effects (font (size 1 1)) (justify left)))
 (global_label
  "S4_OUT_R"
  (shape passive)
  (at 309.88 101.6 0)
  (fields_autoplaced yes)
  (effects (font (size 1 1)) (justify left))))
